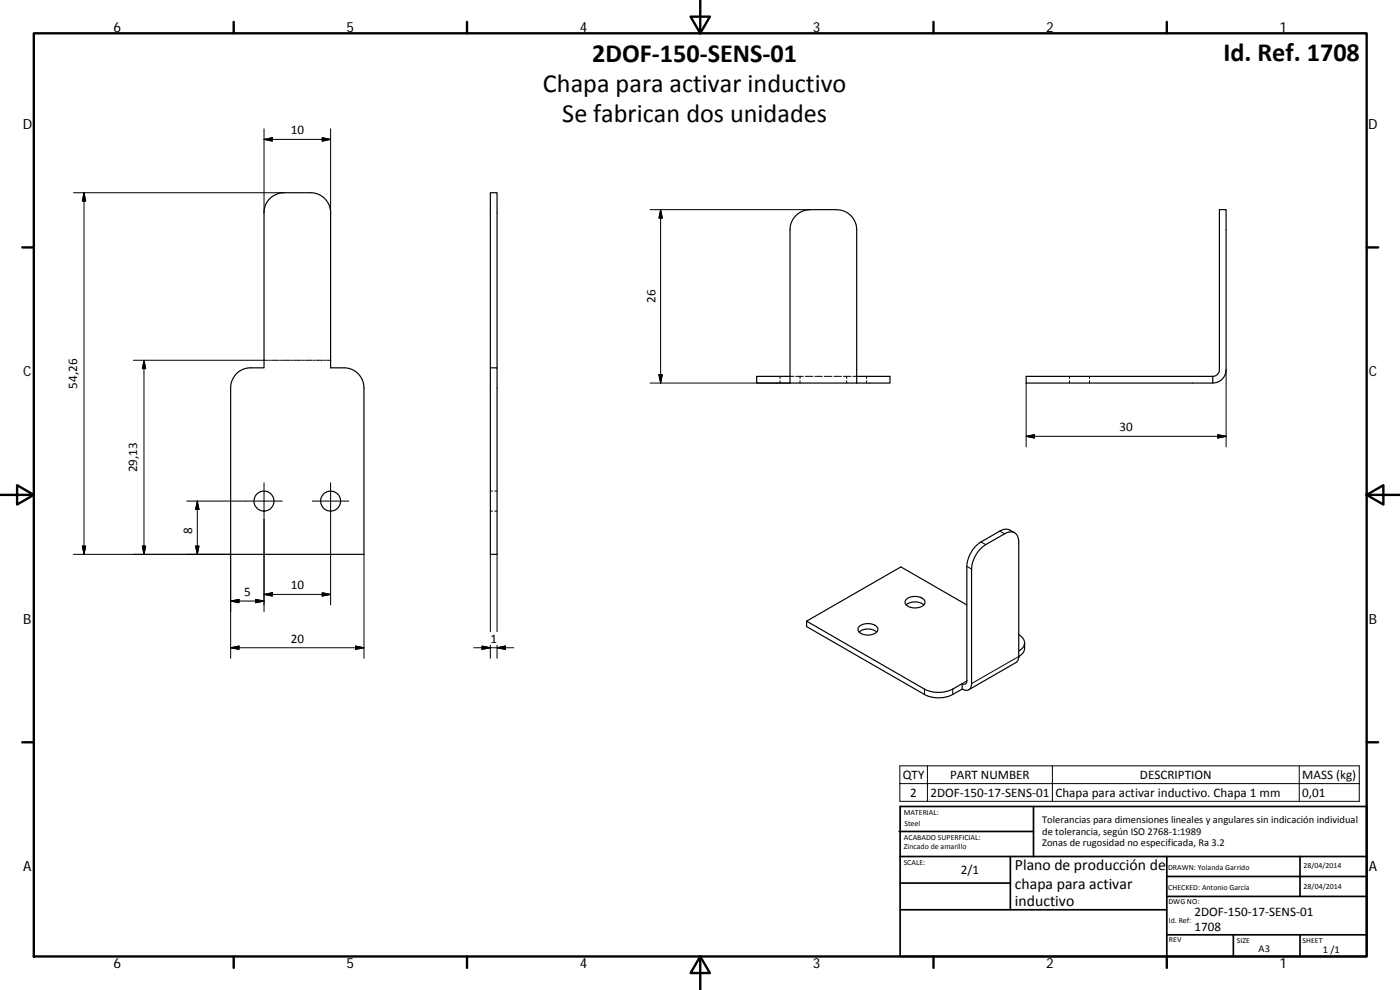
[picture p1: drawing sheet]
<svg xmlns="http://www.w3.org/2000/svg" width="420mm" height="297mm" viewBox="0 0 420 297" stroke-linecap="round" stroke-linejoin="round" font-family="sans-serif">
<g fill="none" stroke="#000" stroke-width=".36">
<path d="M80.6 60a6.2 6.2 0 0 1 4.6-2.2h8a6 6 0 0 1 6 6v46.6h4a6 6 0 0 1 6 6v49.9h-40v-49.9a6 6 0 0 1 6-6h4v-46.6l.5-2.3zM147.2 110.4h2v55.9h-2zM149.2 110.4v-52.6h-2v52.6M237.1 112.9h-10v2h10v-46a6 6 0 0 1 6-6h8a6 6 0 0 1 6 6v46M257.1 112.9h10v2h-30M308 112.9h56v2h-56zM364 112.9a2.05 2.05 0 0 0 2-2v-48h2v48a4 4 0 0 1-4 4M304.5 159.9l-1.4-.9a3.1 3.1 0 0 0-3 .3l-5.7 3.3a9.4 9.4 0 0 0-4.2 7.3v34.4a.87 .87 0 0 1-.4 .9 .87 .87 0 0 1-1-.1M272 179.8a4.1 4.1 0 0 1 5.5 .5 1.84 1.84 0 0 1-2.1 2 3.1 3.1 0 0 1-3.8-1.6zM242.1 186.4v1.6l35.3 20.4a9.4 9.4 0 0 0 8.5 0l2.9-1.6a1.72 1.72 0 0 0 2 .1 1.72 1.72 0 0 0 .8-1.8v-34.3a9.4 9.4 0 0 1 4.2-7.4l5.7-3.2a2.59 2.59 0 0 1 3-.3 2.59 2.59 0 0 1 1.2 2.7v34.4M242.1 186.4l35.3 20.4a9.7 9.7 0 0 0 8.5 0l2.9-1.7M257.8 189.6a4.4 4.4 0 0 1 5.3 0"/>
<path d="M257.9 187.9a4.1 4.1 0 0 1 5.5 .5 1.87 1.87 0 0 1-2.2 2.1 3.1 3.1 0 0 1-3.7-1.7zM272 181.5a4.3 4.3 0 0 1 5.3 0M290.2 181.5l-19.8-11.4-28.3 16.3M305.7 197l-.2 1.2-.6 .6-14.1 8.1M305.7 190.4a2.59 2.59 0 0 1 1.8 2.5 2.59 2.59 0 0 1-1.8 2.4M307.5 192.9v1.6a3 3 0 0 1-1.8 2.5M288.8 205.1v1.7"/>
<circle cx="79.2" cy="150.3" r="3"/>
<circle cx="99.2" cy="150.4" r="3"/>
</g>
<g fill="none" stroke="#000" stroke-width=".3">
<path d="M79.2 38.7v25.1M99.2 38.7v25.1M22 57.8h63.2M25.2 57.8l.5 2.5h-1zM25.2 57.8v108.5M79.2 41.8l2.5-.5v1zM79.2 41.8h20M96.7 41.3l2.5 .5-2.5 .5zM195.1 62.9h48M198.3 62.9v52M198.3 62.9l.5 2.5h-1.1zM40 108.1h40.3"/>
<path d="M43.2 108.1v58.2M43.2 108.1l.5 2.5h-1zM80.6 108.1h.6M81.4 108.1h2.3M83.9 108.1h.6M84.8 108.1h2.2M87.3 108.1h.6M88.1 108.1h2.2M90.6 108.1h.6M91.4 108.1h2.3M93.9 108.1h.6M94.8 108.1h2.2"/>
<path d="M97.3 108.1h.5M98.1 108.1h1.1M195.1 114.9h42M197.7 112.4h1.1l-.5 2.5zM234.1 112.9v.7M234.1 114.2v.7M237.1 112.9h1.1M238.8 112.9h2.3M240.1 112.9v.7M240.1 114.2v.7M241.7 112.9h2.3M244.5 112.9h2.3"/>
<path d="M247.4 112.9h2.3M250.2 112.9h2.3M253.1 112.9h2.3M254.1 112.9v.7M254.1 114.2v.7M256 112.9h1.1M260.1 112.9v.7M260.1 114.2v.7M308 114.9v19.2M321 112.9v.7M321 114.2v.7M327 112.9v.7"/>
<path d="M327 114.2v.7M368 110.9v23.2M308 130.9l2.5-.5v1zM308 130.9h60M365.5 130.4l2.5 .5-2.5 .5zM59.2 150.3l.5 2.5h-1zM59.2 150.3v16M79.2 144.8v38.7M84.7 150.3h-28.7M93.7 150.3h11M99.2 144.8v36.7M147.2 153.4h.6"/>
<path d="M147.2 147.3h.6M148.5 153.4h.7M148.5 147.3h.7M300.1 159.3l1.4 .9M22 166.3h47.2v31.2M24.7 163.9h1l-.5 2.4zM42.7 163.9h1l-.5 2.4zM58.7 163.9h1l-.5 2.4zM76.7 179.9l2.5 .4-2.5 .5zM79.2 178.4l2.5-.6v1zM79.2 178.4h20M96.7 177.8l2.5 .6-2.5 .4z"/>
<path d="M109.2 166.3v31.2M147.2 166.3v23.2M149.2 166.3v23.2M290.2 169.9l1.4 .9M294.4 162.6l1.4 .8M69.2 194.4l2.5-.6v1zM69.2 180.3l2.5-.4v.9zM69.2 194.4h40M69.2 180.3h10M106.7 193.8l2.5 .6-2.5 .4zM142.1 194.4h12.1M144.7 193.8l2.5 .6-2.5 .4z"/>
<path d="M147.2 193.6v3.9M149.2 194.4l2.4-.6v1zM149.2 193.6v3.9M305.7 197l-14.1 8.1M305.7 197h.1M277.4 206.8v1.6M285.9 206.8v1.6M290.2 204.3l-1.4 .8M270.1 229.8h137.8v10.6h-137.8zM270.1 235.1h137.8M278.3 229.8v10.6M315.8 229.8v10.6"/>
<path d="M389.9 229.8v10.6"/>
</g>
<circle cx="305.7" cy="197" r=".18" fill="#000"/>
<g fill="none" stroke="#000" stroke-width=".71">
<path d="M10.1 10h400.1v277h-400.1zM70.1 6.6v3.4M140.2 6.6v3.4M207.3 5h5.8l-2.9 5zM210.2 0v10M280.2 6.6v3.4M350.2 6.6v3.4M6.7 74.2h3.4M410.2 74.2h3.4M.2 148.5h9.9M5.1 145.6l5 2.9-5 2.9zM410.2 148.5l5-2.9v5.8z"/>
<path d="M410.2 148.5h9.9M6.7 222.7h3.4M410.2 222.7h3.4M70.1 287v3.4M140.2 287v3.4M210.2 287l2.9 5h-5.8zM210.2 287v10M280.2 287v3.4M350.2 287v3.4"/>
</g>
<g fill="none" stroke="#000" stroke-width=".51">
<path d="M269.8 249.5h40.4M270.1 257h140.1M270.1 242h140.1v45h-140.1zM303.2 257v16M310.2 242v15M350.2 257v30M390.2 257v12M270.1 273h80.1M270.1 265h33.1M350.2 269h60M350.2 263h60M350.2 280.5h60"/>
<path d="M370.2 280.5v6.5M390.2 280.5v6.5"/>
</g>
<g fill="#000" stroke="#000" stroke-width=".3">
<path d="M79.2 41.8l2.5-.5v1zM96.7 41.3l2.5 .5-2.5 .5zM25.2 57.8l.5 2.5h-1zM198.3 62.9l.5 2.5h-1.1zM43.2 108.1l.5 2.5h-1zM197.7 112.4h1.1l-.5 2.5zM308 130.9l2.5-.5v1zM365.5 130.4l2.5 .5-2.5 .5zM59.2 150.3l.5 2.5h-1zM24.7 163.9h1l-.5 2.4zM42.7 163.9h1l-.5 2.4zM58.7 163.9h1l-.5 2.4z"/>
<path d="M69.2 180.3l2.5-.4v.9zM79.2 178.4l2.5-.6v1zM96.7 177.8l2.5 .6-2.5 .4zM69.2 194.4l2.5-.6v1zM76.7 179.9l2.5 .4-2.5 .5zM106.7 193.8l2.5 .6-2.5 .4zM144.7 193.8l2.5 .6-2.5 .4zM149.2 194.4l2.4-.6v1z"/>
</g>
<g font-size="7.9">
<text x="177.7" y="18.6">2DOF‐150‐SENS‐01</text>
<text x="367.2" y="18.4">Id. Ref. 1708</text>
<text x="162.9" y="27.6">Chapa para activar inductivo</text>
<text x="168.8" y="36.6">Se fabrican dos unidades</text>
</g>
<g font-size="4.7">
<text x="304.6" y="261.2">Plano de producción de</text>
<text x="304.6" y="266.6">chapa para activar</text>
<text x="304.6" y="272">inductivo</text>
</g>
<g font-size="4.2">
<text x="34" y="9.6">6</text>
<text x="104" y="9.6">5</text>
<text x="174" y="9.6">4</text>
<text x="244" y="9.6">3</text>
<text x="314" y="9.6">2</text>
<text x="384" y="9.6">1</text>
<text x="6.8" y="38.7">D</text>
<text x="410.6" y="38.7">D</text>
<text x="7" y="112.9">C</text>
<text x="410.8" y="112.9">C</text>
<text x="7" y="187.1">B</text>
<text x="410.8" y="187.1">B</text>
<text x="7" y="261.3">A</text>
<text x="410.8" y="261.3">A</text>
<text x="34" y="290.4">6</text>
<text x="104" y="290.4">5</text>
<text x="174" y="290.4">4</text>
<text x="244" y="290.4">3</text>
<text x="314" y="290.4">2</text>
<text x="384" y="290.4">1</text>
</g>
<g font-size="3.9">
<text x="87.2" y="40.3">10</text>
<text x="196.7" y="90.9" transform="rotate(-90 196.7 90.9)">26</text>
<text x="23.1" y="116.6" transform="rotate(-90 23.1 116.6)">54,26</text>
<text x="336" y="129.3">30</text>
<text x="41.2" y="141.7" transform="rotate(-90 41.2 141.7)">29,13</text>
<text x="57.7" y="160.3" transform="rotate(-90 57.7 160.3)">8</text>
<text x="73.2" y="178.8">5</text>
<text x="87.2" y="176.8">10</text>
<text x="87.2" y="192.8">20</text>
<text x="147.2" y="192.8">1</text>
<text x="270.9" y="233.7">QTY</text>
<text x="285.1" y="233.7">PART NUMBER</text>
<text x="342.1" y="233.7">DESCRIPTION</text>
<text x="390.8" y="233.8">MASS (kg)</text>
<text x="273.2" y="239">2</text>
<text x="279.2" y="239">2DOF‐150‐17‐SENS‐01</text>
<text x="316.7" y="239.1">Chapa para activar inductivo. Chapa 1 mm</text>
<text x="390.8" y="239">0,01</text>
<text x="288.3" y="262.1">2/1</text>
<text x="358.5" y="274.9">2DOF‐150‐17‐SENS‐01</text>
<text x="358.5" y="279.4">1708</text>
</g>
<g font-size="3.1">
<text x="312.8" y="246.8">Tolerancias para dimensiones lineales y angulares sin indicación individual</text>
<text x="312.8" y="250.4">de tolerancia, según ISO 2768‐1:1989</text>
<text x="312.8" y="254">Zonas de rugosidad no especificada, Ra 3.2</text>
<text x="377.7" y="285.6">A3</text>
<text x="397" y="285.9">1 /1</text>
</g>
<g font-size="2.4">
<text x="271.2" y="244.4">MATERIAL:</text>
<text x="271.3" y="251.9">ACABADO SUPERFICIAL:</text>
<text x="271.4" y="247.9">Steel</text>
<text x="271.3" y="254.6">Zincado de amarillo</text>
<text x="271.2" y="259.7">SCALE:</text>
<text x="350.6" y="260.9">DRAWN: Yolanda Garrido</text>
<text x="391.2" y="260.6">28/04/2014</text>
<text x="350.6" y="267">CHECKED: Antonio García</text>
<text x="391.2" y="266.6">28/04/2014</text>
<text x="350.7" y="271.4">DWG NO:</text>
<text x="350.8" y="276.8">Id. Ref:</text>
<text x="350.8" y="282.8">REV</text>
<text x="371.2" y="282.9">SIZE</text>
<text x="390.9" y="282.9">SHEET</text>
</g>
</svg>
